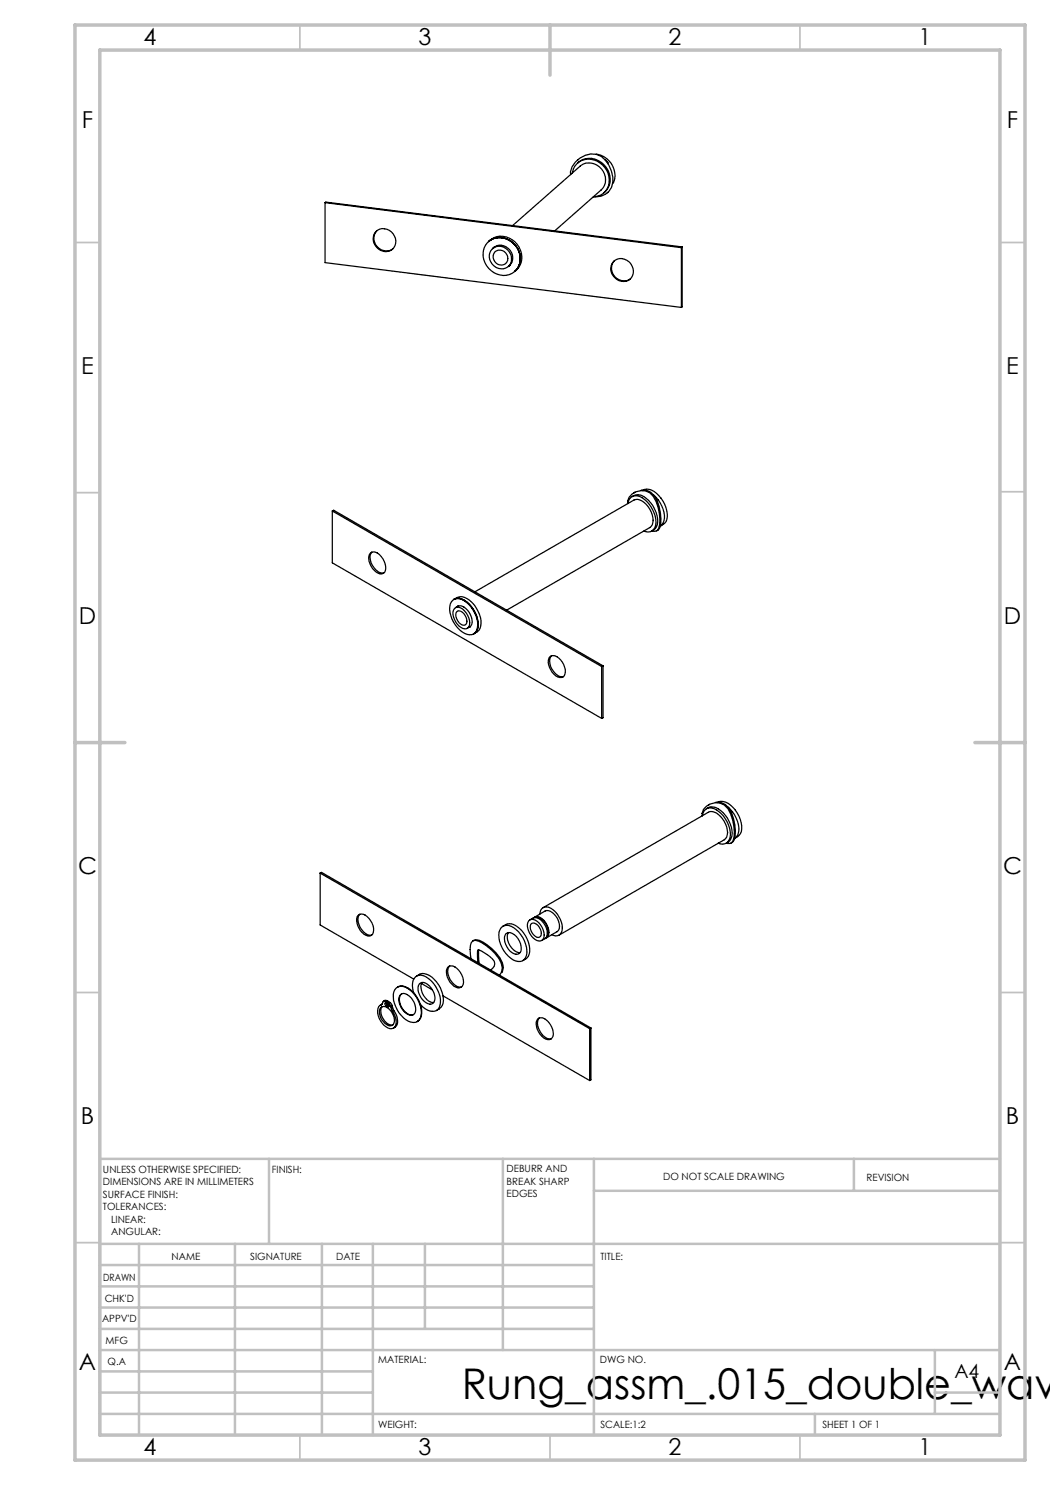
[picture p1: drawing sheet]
<svg xmlns="http://www.w3.org/2000/svg" width="210mm" height="297mm" viewBox="0 0 210 297" stroke-linecap="round" stroke-linejoin="round" font-family="sans-serif">
<g fill="none" stroke="#c0c0c0" stroke-width=".35">
<path d="M60 5v5M160 5v5M15 48.5h5M200 48.5h5M15 98.5h5M200 98.4h5M15 198.5h5M200 198.5h5M15 248.5h5M200 248.5h5M60 287v5M110 287v5"/>
<path d="M160 287v5"/>
</g>
<g fill="none" stroke="#c0c0c0" stroke-width=".5">
<path d="M53.8 231.8v17M100.6 231.8v38.2M118.8 231.8v55.2M118.8 238.2h81.2M170.8 231.8v6.4M200 231.8h-180v55.2M20 248.8h180M20 257.3h98.8M20 253h98.8M27.8 248.8v38.2M47 248.8v38.2M64.4 248.8v38.2"/>
<path d="M74.6 248.8v38.2M85 248.8v17M20 265.8h98.8M20 261.5h98.8M20 278.5h54.6M20 274.3h54.6M20 270h180M187 278.5h13M187 270v12.8M20 282.8h180M163 282.8v4.2"/>
</g>
<path d="M15 5h190v287h-190zM20 10h180v277h-180zM110 5v10M15 148.5h10M195 148.5h10" fill="none" stroke="#c0c0c0" stroke-width=".7"/>
<g fill="none" stroke="#000" stroke-width=".25">
<path d="M114.1 34.9a4.3 4.3 0 0 1 6.2-3.6 5.8 5.8 0 0 1 2 6.2 3.3 3.3 0 0 1-3.4 1.8M114.5 34.6a3.3 3.3 0 0 1 5.4-2 3.8 3.8 0 0 1 .3 6.4l-1.5 .4M115.5 32.6a4 4 0 0 1 4.3-.5 4 4 0 0 1 2.2 3.6 3.4 3.4 0 0 1-1.2 2.9M115.6 31.9l-.1 .1M119.2 30.8a4.2 4.2 0 0 1 3.5 5.8M121 32l.7 .6M121.6 38.5l-.1 .1M65 40.5v12l71.3 9M65 40.5l71.3 9M65 40.5l.2-.1 71.2 9M75.2 46.3a2.39 2.39 0 0 1 3.4 .4 2.39 2.39 0 0 1-.5 3.4 2.49 2.49 0 0 1-2.9-.8 2.49 2.49 0 0 1 0-3zM75.4 46.1a2.45 2.45 0 0 0 0 3.2 2.45 2.45 0 0 0 3.2 .5"/>
<path d="M97.5 48.5a4 4 0 0 1 6.5 2.5 3.4 3.4 0 0 1-1.4 3.6 3.4 3.4 0 0 1-3.8-.1 4 4 0 0 1-1.3-6zM97.8 48.3a4 4 0 0 1 6.2 2.6 3.4 3.4 0 0 1-1 3.4M97.8 48.3a4 4 0 0 1 4.2-.7 4 4 0 0 1 2.4 3.7 3.5 3.5 0 0 1-1.4 3M97.8 48.3a3.9 3.9 0 0 1 6 1.9 3.6 3.6 0 0 1-.8 4.1M97.8 48.3h-.1M98.5 49.8a2.38 2.38 0 0 1 3.2 .4 2.38 2.38 0 0 1-.2 3.2 2.42 2.42 0 0 1-3-.5 2.42 2.42 0 0 1 0-3.1zM98.6 49.6a2.42 2.42 0 0 1 2.8-.1 2.42 2.42 0 0 1 1.1 2.5l-.1 .4-.6 .8M98.8 49.5l-.2 .1M98.9 49.4l-.4 .3M99 50.4a1.56 1.56 0 0 1 2.2 .3 1.56 1.56 0 0 1-.4 2.2 1.63 1.63 0 0 1-1.8-.6 1.63 1.63 0 0 1 0-1.9zM102 53l-.3 .3M102 53h.1"/>
<path d="M102.5 45.1l13.5-11.9a3.2 3.2 0 0 1 3.9 .1 3.2 3.2 0 0 1 1 3.8l-.7 .9-9.3 8.2M103 54.3h-.1M122.7 52.3a2.39 2.39 0 0 1 3.4 .4 2.39 2.39 0 0 1-.5 3.4 2.5 2.5 0 0 1-2.9-.8 2.5 2.5 0 0 1 0-3zM122.9 52.1a2.46 2.46 0 0 0 0 3.2 2.46 2.46 0 0 0 3.2 .5M136.3 49.5v12M136.4 49.4l-.1 .1M136.4 49.4v12l-.1 .1M126.4 99.3l.4-.2a2.17 2.17 0 0 1 2.4 .6 6.1 6.1 0 0 1 2.3 5.2 1.81 1.81 0 0 1-1.1 1.3M127 98.4l-.2 .2M128.2 98a2.83 2.83 0 0 1 3.2 2.2 9.5 9.5 0 0 1 .6 5.2l-.5 .6M128.7 98a2.57 2.57 0 0 1 3 1.1 5.3 5.3 0 0 1 1.5 5.2l-1.1 .9a2.81 2.81 0 0 0 .5-3.4l-.3-.7a5.8 5.8 0 0 0-1.6-2.1M66.5 102.2v10.4l53.8 31.1"/>
<path d="M66.5 102.2l53.8 31.1M66.5 102.2l.2-.1 53.9 31.1M74.1 110.6a1.47 1.47 0 0 1 2.1 .7 3.1 3.1 0 0 1 .7 3.1 1.33 1.33 0 0 1-2-.3 2.78 2.78 0 0 1-.8-3.5zM74.4 110.4a2.5 2.5 0 0 0 .4 3.1 1.89 1.89 0 0 0 2 1.1M90.8 119.8a2.23 2.23 0 0 1 2.5 .6 5.6 5.6 0 0 1 2.1 5.6l-.6 .7M90.8 119.8a2.23 2.23 0 0 1 3.1 .2 5.6 5.6 0 0 1 2.1 5.7l-.3 .4-.9 .6M90.8 119.8a2.17 2.17 0 0 1 2.5 .6 5.4 5.4 0 0 1 2.1 5.7l-.6 .6M90.8 119.8l-.1 .1M95 118.4l31.8-18.4a2.41 2.41 0 0 1 2.8 1.3 3.6 3.6 0 0 1 .6 4l-28.8 16.7M130.4 106.2a.94 .94 0 0 0 1.4-.6 8.7 8.7 0 0 0-1.1-6.3 2.92 2.92 0 0 0-2.9-1.1 2.92 2.92 0 0 0-2.3 2.1l.1 .4a1.67 1.67 0 0 1 1-1.5 1.67 1.67 0 0 1 1.8 .3 6.1 6.1 0 0 1 2.7 5.6 1.6 1.6 0 0 1-2.3 1.1M131.6 106.1l-.3 .1M90.6 120a2.09 2.09 0 0 1 2.6 .4 5.5 5.5 0 0 1 2.1 5.7 1.57 1.57 0 0 1-2.3 .6 5.8 5.8 0 0 1-2.9-5.9z"/>
<path d="M90.9 121.7a1.36 1.36 0 0 1 2 .5 2.64 2.64 0 0 1 .7 3.4 1.62 1.62 0 0 1-2.2-.8l-.5-.9a2.12 2.12 0 0 1 0-2.2zM91.3 122.4a1.12 1.12 0 0 1 1.7 .6 1.41 1.41 0 0 1 0 2 1.96 1.96 0 0 1-1.7-2.6zM91.5 121.3a1.58 1.58 0 0 1 2 .7 2.96 2.96 0 0 1 .7 3.2l-.4 .2M91.6 121.2l-.1 .1M91.7 121.2l-.6 .3M93.9 125.4l-.4 .3M94.8 126.7l-.1 .1M110 131.3a1.56 1.56 0 0 1 2.1 .7 2.51 2.51 0 0 1 .5 3.4 1.85 1.85 0 0 1-2.2-1l-.3-.5a2.24 2.24 0 0 1-.1-2.6zM110.3 131.2a2.88 2.88 0 0 0 1.1 3.8 1.37 1.37 0 0 0 1.3 .3M120.3 133.3v10.4M120.6 133.2l-.3 .1M120.6 133.2v10.3l-.3 .2"/>
<path d="M64 174.6v10.4l18.8 10.8M64 174.6l53.9 31.1M64 174.6l.3-.1 53.9 31.1M141.3 161.7a2.02 2.02 0 0 1 2.8 .4 6.1 6.1 0 0 1 2.3 5.2 1.67 1.67 0 0 1-1.2 1.3M141.9 160.9l-.2 .1M143.1 160.5a2.83 2.83 0 0 1 3.2 2.1 9.3 9.3 0 0 1 .6 5.3l-.5 .6M143.5 160.4a2.6 2.6 0 0 1 3.1 1.1 5.4 5.4 0 0 1 1.5 5.2l-1.1 1a2.81 2.81 0 0 0 .5-3.5 6.5 6.5 0 0 0-1.9-2.8M143.7 168.6a1.63 1.63 0 0 0 1.7 0 1.63 1.63 0 0 0 .7-1.6 6.2 6.2 0 0 0-3.3-5.3 1.59 1.59 0 0 0-2.3 1.5 2.11 2.11 0 0 1 1.6-2.4 2.89 2.89 0 0 1 4 2 7.1 7.1 0 0 1 .3 5.7l-.4 .2-.7-.1M146.4 168.5l-.2 .1M71.6 183.1a1.51 1.51 0 0 1 2.2 .6 2.51 2.51 0 0 1 .5 3.4 1.88 1.88 0 0 1-2.2-1l-.3-.5a2.34 2.34 0 0 1-.2-2.5zM72 182.8l-.1 .1a2.91 2.91 0 0 0 1.2 3.8 1.37 1.37 0 0 0 1.3 .3M79.3 197.6a2.09 2.09 0 0 1 2.7 .4 6.1 6.1 0 0 1 2.2 5.2 1.59 1.59 0 0 1-2.5 1.1 5.9 5.9 0 0 1-2.9-6z"/>
<path d="M79.5 197.4h.1a3 3 0 0 1 3.4 1.5 5.3 5.3 0 0 1 1.1 4.7l-.7 .7M80.1 198.9a1.55 1.55 0 0 1 2.1 .7 3.2 3.2 0 0 1 .7 3.1 1.32 1.32 0 0 1-2-.3 2.78 2.78 0 0 1-.8-3.5zM80.3 198.8a1.81 1.81 0 0 0-.2 2.1 2.48 2.48 0 0 0 2.6 2M82.8 198.6a2.69 2.69 0 0 1 .7-3.4 2.76 2.76 0 0 1 2.8 1 5.5 5.5 0 0 1 1.6 5.2 1.62 1.62 0 0 1-2.4 .6l-1.4-1.1M83.3 195.2a2.45 2.45 0 0 1 3.6 .7 5.9 5.9 0 0 1 1.7 4.8l-.4 .8-.9 .6M83.9 196.8a1.08 1.08 0 0 1 1.6 .1 3.2 3.2 0 0 1 1.3 3.5 1.19 1.19 0 0 1-1.9-.1 2.98 2.98 0 0 1-1-3.5zM84.3 196.7l2.2 1.3M84.4 196.5a3.2 3.2 0 0 0 1.4 3.8l.9 .2M88.6 199.2l29.3 16.9M89.6 193.4a1.56 1.56 0 0 1 2.2 .7 3 3 0 0 1 .7 3.1 1.3 1.3 0 0 1-2.1-.3 2.9 2.9 0 0 1-.8-3.5zM89.9 193.2a2.91 2.91 0 0 0 1.2 3.9 1.37 1.37 0 0 0 1.2 .3M94.2 191.7a5.9 5.9 0 0 1 .1-3.2l.3-.3a2.98 2.98 0 0 1 2.6 .9 7.6 7.6 0 0 1 3.3 4.5l-.2 .9-.4 .5"/>
<path d="M94.6 188.2a1.66 1.66 0 0 1 2 .2 9.9 9.9 0 0 1 3.9 4.1l.2 1-.3 1M95.6 192.5l-.1-1.2 .1-1.3a7.5 7.5 0 0 1 3.2 2.3 1.33 1.33 0 0 1-.7 1.7h.1M95.7 190l.1 2.7M100.2 185.6a1.85 1.85 0 0 1 2.6 0 5.9 5.9 0 0 1 2.5 5.6 1.63 1.63 0 0 1-2.7 .8 6 6 0 0 1-2.8-5.6zM100.6 185.2a2.3 2.3 0 0 1 3.2 .4 5.8 5.8 0 0 1 2 5.2 1.91 1.91 0 0 1-1.2 1.3M101.2 186.8a1.52 1.52 0 0 1 2.1 .5 3.1 3.1 0 0 1 .8 3.2 1.32 1.32 0 0 1-2.1-.3 2.99 2.99 0 0 1-.8-3.4zM101.7 186.5a2.99 2.99 0 0 0 1.3 3.7l1 .3M105.8 184.1a1.45 1.45 0 0 1 2 .5 2.68 2.68 0 0 1 .6 3.4 1.62 1.62 0 0 1-2.1-.7l-.5-1a2.18 2.18 0 0 1 0-2.2zM106 184a1.57 1.57 0 0 1 2.4 .3 2.63 2.63 0 0 1 .7 3.4l-.8 .4M106.2 184.8a1.17 1.17 0 0 1 1.7 .7 1.36 1.36 0 0 1 0 1.9 1.76 1.76 0 0 1-1.8-1.6zM106.8 183.5a1.18 1.18 0 0 1 1.6 .3 3.2 3.2 0 0 1 1.2 3.4l-.5 .4M106.9 183.4l2.1-1.2a1.97 1.97 0 0 1 2.2 1.1l.3 .5a2.05 2.05 0 0 1-.1 2.5l-2.1 1.3"/>
<path d="M107.1 183.5a2.77 2.77 0 0 1 2.5 3.3l-.3 .5M108 182.8a1.34 1.34 0 0 1 .7-1.3 1.34 1.34 0 0 1 1.5 .2 4.5 4.5 0 0 1 2.1 4.8 1.3 1.3 0 0 1-2 .4M108.6 181.5l33.1-19a2.17 2.17 0 0 1 2.4 .8 4.2 4.2 0 0 1 1.2 4.1l-.4 .6-33.1 19M76.3 200.9a1.63 1.63 0 0 0-.7 2.2 3.2 3.2 0 0 0 2.8 2.6 1.41 1.41 0 0 0 .8-1.9l-.7-1.6M76.4 200.9h-.1M76.4 201.3a2.62 2.62 0 0 0 2.2 3.7M76.4 200.8l-.3 .2M77.1 200.3h-.5l-.2 .5-.1 .1M77.1 200.3l.2 .1M77.2 200.6l-.3 .1 .3 .4M77.2 200.6l.1 .1M77.2 201.1l.2 .1"/>
<path d="M77.2 200.6l.3 .4M77.3 200.1h-.3l-.3 .1M77.3 200.4v.3M77.3 200.1l-.2 .2M77.3 200.1l.3 .2M77.4 201.2v.3M77.4 201.3v.2a2.84 2.84 0 0 1 1.2 3.4 1.32 1.32 0 0 1-1.9-.5 2.59 2.59 0 0 1-.6-2.9 .98 .98 0 0 1 1.3 0M77.4 201.3l.2 .1M77.4 201.4v.1M77.4 200.5v.2a.33 .33 0 0 1 .4 .3 .33 .33 0 0 1-.2 .4M77.4 200.5l.3 .1M77.4 200.5l.3-.2 .3 .2"/>
<path d="M77.4 200.7h-.1M77.5 201l-.3 .1M77.5 201h.1M77.6 200.3l-.3 .1M77.6 200.3v.1M77.6 201v.1M77.6 201l-.2 .2M77.7 200.6l.5 .8M77.8 201.2l-.1-.1-.3 .2M77.8 201.2l-.2 .2M78 200.5l.5 .7M78 200.5l-.3 .1"/>
<path d="M78.2 201.4l.1 .4M78.3 201.8l.2 .4M78.5 201.2l-.3 .2M78.5 201.2v.4M78.5 201.6l.2 .5M78.5 201.6l-.2 .2M78.7 202.1a2.96 2.96 0 0 1 .5 3.2l-.5 .3M78.7 202.1l-.2 .1M107.6 203.8a1.56 1.56 0 0 1 2.1 .6 2.96 2.96 0 0 1 .7 3.2 1.32 1.32 0 0 1-2-.3 2.92 2.92 0 0 1-.8-3.5zM107.9 203.6h-.1a2.83 2.83 0 0 0 .8 3.5 1.7 1.7 0 0 0 1.7 .6M117.9 205.7v10.4M118.2 205.6l-.3 .1"/>
<path d="M118.2 205.6v10.4l-.3 .1"/>
</g>
<text font-size="8.5" x="92.4" y="279.7">Rung_assm_.015_double_wav</text>
<g font-size="4.7">
<text x="28.7" y="9">4</text>
<text x="83.7" y="9">3</text>
<text x="133.7" y="9">2</text>
<text x="183.7" y="9">1</text>
<text x="16.4" y="25.5">F</text>
<text x="201.4" y="25.5">F</text>
<text x="16.2" y="74.7">E</text>
<text x="201.2" y="74.8">E</text>
<text x="15.8" y="124.7">D</text>
<text x="200.8" y="124.7">D</text>
<text x="15.6" y="174.7">C</text>
<text x="200.6" y="174.8">C</text>
<text x="16.2" y="224.8">B</text>
<text x="201.2" y="224.8">B</text>
<text x="15.8" y="274">A</text>
<text x="200.8" y="274">A</text>
<text x="28.7" y="291">4</text>
<text x="83.7" y="291">3</text>
<text x="133.7" y="291">2</text>
<text x="183.7" y="291">1</text>
</g>
<text font-size="3.9" x="190.9" y="275.5">A4</text>
<g font-size="2">
<text x="20.6" y="234.6">UNLESS OTHERWISE SPECIFIED:</text>
<text x="20.6" y="237.1">DIMENSIONS ARE IN MILLIMETERS</text>
<text x="20.6" y="239.6">SURFACE FINISH:</text>
<text x="54.4" y="234.6">FINISH:</text>
<text x="101.3" y="234.5">DEBURR AND</text>
<text x="101.3" y="237">BREAK SHARP</text>
<text x="101.3" y="239.5">EDGES</text>
<text x="132.6" y="236">DO NOT SCALE DRAWING</text>
<text x="173.3" y="236.2">REVISION</text>
<text x="20.6" y="242.1">TOLERANCES:</text>
<text x="22.2" y="244.6">LINEAR:</text>
<text x="22.2" y="247.1">ANGULAR:</text>
<text x="34.3" y="252">NAME</text>
<text x="50" y="251.9">SIGNATURE</text>
<text x="67.2" y="251.9">DATE</text>
<text x="120.1" y="251.9">TITLE:</text>
<text x="20.6" y="256.1">DRAWN</text>
<text x="20.9" y="260.3">CHK'D</text>
<text x="20.4" y="264.4">APPV'D</text>
<text x="21.1" y="268.8">MFG</text>
<text x="21.5" y="273">Q.A</text>
<text x="75.6" y="272.5">MATERIAL:</text>
<text x="120" y="272.5">DWG NO.</text>
<text x="75.6" y="285.5">WEIGHT:</text>
<text x="120.1" y="285.6">SCALE:1:2</text>
<text x="164.5" y="285.6">SHEET 1 OF 1</text>
</g>
</svg>
